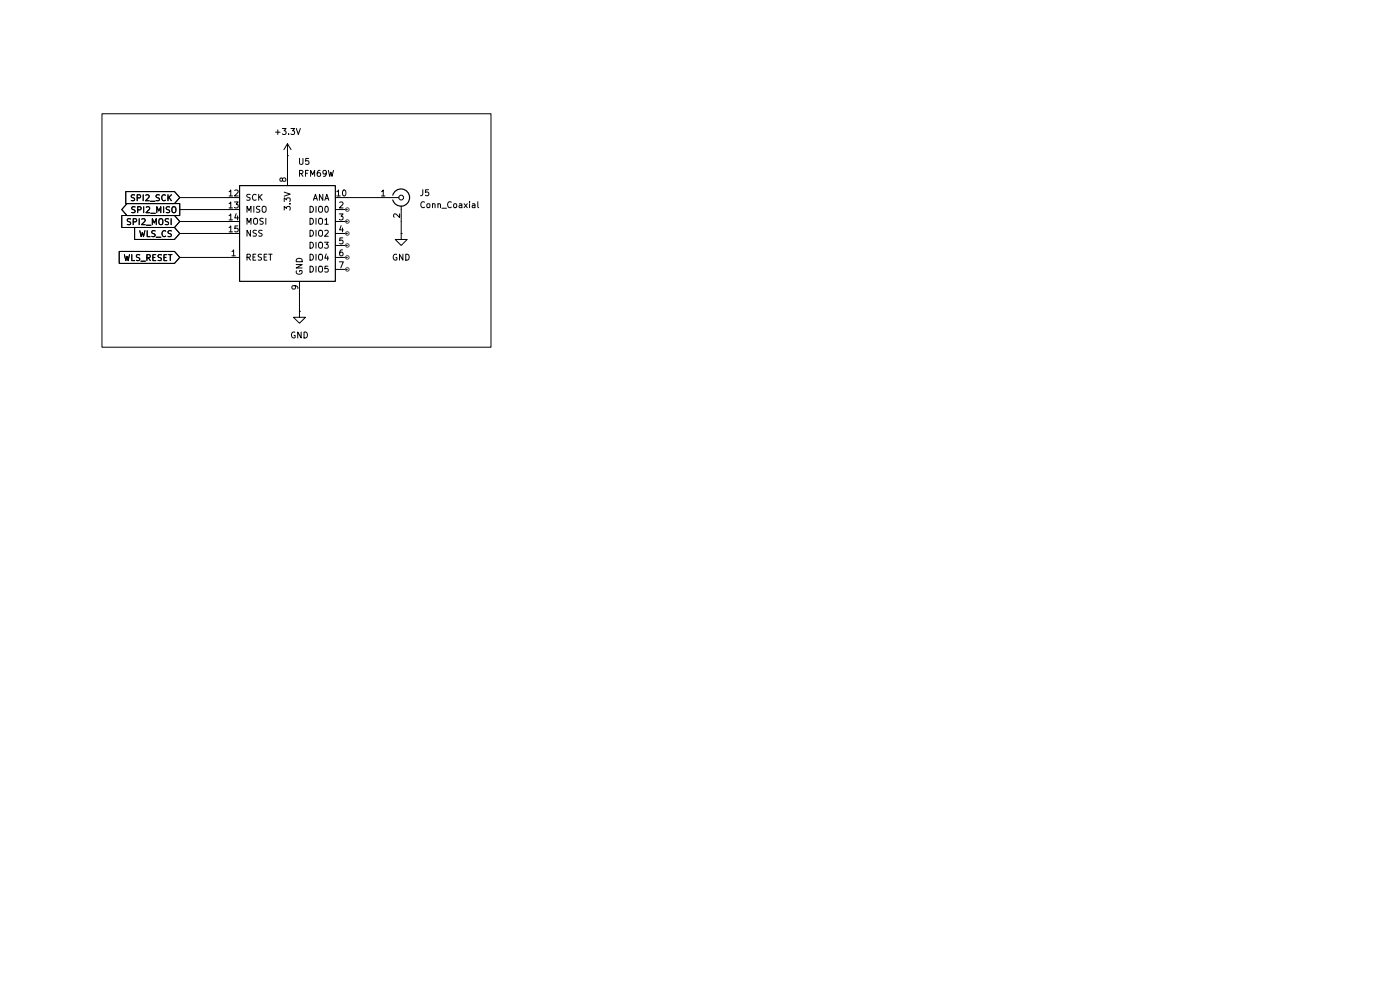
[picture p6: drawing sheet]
(kicad_sch
 (version 20250114)
 (generator "eeschema")
 (generator_version "9.0")
 (paper "A4")
 (lib_symbols
  (symbol "Connector:Conn_Coaxial"
   (pin_names
    (offset 1.016) (hide yes)) (exclude_from_sim no) (in_bom yes) (on_board yes)
   (property "Reference" "J" (at 0.254 3.048 0) (effects (font (size 1.27 1.27))))
   (property "Value" "Conn_Coaxial" (at 2.921 0 90) (effects (font (size 1.27 1.27))))
   (property "Footprint" "" (at 0 0 0) (effects (font (size 1.27 1.27)) (hide yes)))
   (property "Datasheet" "~" (at 0 0 0) (effects (font (size 1.27 1.27)) (hide yes)))
   (property "Description" "coaxial connector (BNC, SMA, SMB, SMC, Cinch/RCA, LEMO, ...)" (at 0 0 0) (effects (font (size 1.27 1.27)) (hide yes)))
   (symbol "Conn_Coaxial_0_1"
    (polyline (pts (xy -2.54 0) (xy -0.508 0)) (stroke (width 0) (type default)) (fill (type none)))
    (arc (start 1.778 0) (mid 0.222 -1.8079) (end -1.778 -0.508) (stroke (width 0.254) (type default)) (fill (type none)))
    (arc (start -1.778 0.508) (mid 0.2221 1.8084) (end 1.778 0) (stroke (width 0.254) (type default)) (fill (type none)))
    (circle (center 0 0) (radius 0.508) (stroke (width 0.2032) (type default)) (fill (type none)))
    (polyline (pts (xy 0 -2.54) (xy 0 -1.778)) (stroke (width 0) (type default)) (fill (type none))))
   (symbol "Conn_Coaxial_1_1"
    (pin passive line (at -5.08 0 0) (length 2.54) (name "In" (effects (font (size 1.27 1.27)))) (number "1" (effects (font (size 1.27 1.27)))))
    (pin passive line (at 0 -5.08 90) (length 2.54) (name "Ext" (effects (font (size 1.27 1.27)))) (number "2" (effects (font (size 1.27 1.27))))))
   (embedded_fonts no))
  (symbol "RF_Module:RFM69W"
   (pin_names
    (offset 1.016)) (exclude_from_sim no) (in_bom yes) (on_board yes)
   (property "Reference" "U" (at -3.81 11.43 0) (effects (font (size 1.27 1.27))))
   (property "Value" "RFM69W" (at -7.62 13.97 0) (effects (font (size 1.27 1.27))))
   (property "Footprint" "RF_Module:HOPERF_RFM69HW" (at 0 -15.24 0) (effects (font (size 1.27 1.27)) (hide yes)))
   (property "Datasheet" "https://www.hoperf.com/data/upload/portal/20181127/5bfcbe34756e1.pdf" (at 0 -7.62 0) (effects (font (size 1.27 1.27)) (hide yes)))
   (property "Description" "ISM Radio Transceiver Module, SPI interface" (at 0 0 0) (effects (font (size 1.27 1.27)) (hide yes)))
   (symbol "RFM69W_0_1"
    (rectangle (start -10.16 10.16) (end 10.16 -10.16) (stroke (width 0.254) (type default)) (fill (type background))))
   (symbol "RFM69W_1_1"
    (pin input line (at -12.7 7.62 0) (length 2.54) (name "SCK" (effects (font (size 1.27 1.27)))) (number "12" (effects (font (size 1.27 1.27)))))
    (pin output line (at -12.7 5.08 0) (length 2.54) (name "MISO" (effects (font (size 1.27 1.27)))) (number "13" (effects (font (size 1.27 1.27)))))
    (pin input line (at -12.7 2.54 0) (length 2.54) (name "MOSI" (effects (font (size 1.27 1.27)))) (number "14" (effects (font (size 1.27 1.27)))))
    (pin input line (at -12.7 0 0) (length 2.54) (name "NSS" (effects (font (size 1.27 1.27)))) (number "15" (effects (font (size 1.27 1.27)))))
    (pin input line (at -12.7 -5.08 0) (length 2.54) (name "RESET" (effects (font (size 1.27 1.27)))) (number "1" (effects (font (size 1.27 1.27)))))
    (pin no_connect line (at -2.54 -10.16 90) (length 2.54) (hide yes) (name "NC" (effects (font (size 1.27 1.27)))) (number "16" (effects (font (size 1.27 1.27)))))
    (pin power_in line (at 0 12.7 270) (length 2.54) (name "3.3V" (effects (font (size 1.27 1.27)))) (number "8" (effects (font (size 1.27 1.27)))))
    (pin passive line (at 2.54 -12.7 90) (length 2.54) (hide yes) (name "GND" (effects (font (size 1.27 1.27)))) (number "11" (effects (font (size 1.27 1.27)))))
    (pin power_in line (at 2.54 -12.7 90) (length 2.54) (name "GND" (effects (font (size 1.27 1.27)))) (number "9" (effects (font (size 1.27 1.27)))))
    (pin output line (at 12.7 7.62 180) (length 2.54) (name "ANA" (effects (font (size 1.27 1.27)))) (number "10" (effects (font (size 1.27 1.27)))))
    (pin bidirectional line (at 12.7 5.08 180) (length 2.54) (name "DIO0" (effects (font (size 1.27 1.27)))) (number "2" (effects (font (size 1.27 1.27)))))
    (pin bidirectional line (at 12.7 2.54 180) (length 2.54) (name "DIO1" (effects (font (size 1.27 1.27)))) (number "3" (effects (font (size 1.27 1.27)))))
    (pin bidirectional line (at 12.7 0 180) (length 2.54) (name "DIO2" (effects (font (size 1.27 1.27)))) (number "4" (effects (font (size 1.27 1.27)))))
    (pin bidirectional line (at 12.7 -2.54 180) (length 2.54) (name "DIO3" (effects (font (size 1.27 1.27)))) (number "5" (effects (font (size 1.27 1.27)))))
    (pin bidirectional line (at 12.7 -5.08 180) (length 2.54) (name "DIO4" (effects (font (size 1.27 1.27)))) (number "6" (effects (font (size 1.27 1.27)))))
    (pin bidirectional line (at 12.7 -7.62 180) (length 2.54) (name "DIO5" (effects (font (size 1.27 1.27)))) (number "7" (effects (font (size 1.27 1.27))))))
   (embedded_fonts no))
  (symbol "power:+3.3V"
   (power)
   (pin_numbers (hide yes))
   (pin_names
    (offset 0) (hide yes)) (exclude_from_sim no) (in_bom yes) (on_board yes)
   (property "Reference" "#PWR" (at 0 -3.81 0) (effects (font (size 1.27 1.27)) (hide yes)))
   (property "Value" "+3.3V" (at 0 3.556 0) (effects (font (size 1.27 1.27))))
   (property "Footprint" "" (at 0 0 0) (effects (font (size 1.27 1.27)) (hide yes)))
   (property "Datasheet" "" (at 0 0 0) (effects (font (size 1.27 1.27)) (hide yes)))
   (property "Description" "Power symbol creates a global label with name \"+3.3V\"" (at 0 0 0) (effects (font (size 1.27 1.27)) (hide yes)))
   (symbol "+3.3V_0_1"
    (polyline (pts (xy -0.762 1.27) (xy 0 2.54)) (stroke (width 0) (type default)) (fill (type none)))
    (polyline (pts (xy 0 2.54) (xy 0.762 1.27)) (stroke (width 0) (type default)) (fill (type none)))
    (polyline (pts (xy 0 0) (xy 0 2.54)) (stroke (width 0) (type default)) (fill (type none))))
   (symbol "+3.3V_1_1"
    (pin power_in line (at 0 0 90) (length 0) (name "~" (effects (font (size 1.27 1.27)))) (number "1" (effects (font (size 1.27 1.27))))))
   (embedded_fonts no))
  (symbol "power:GND"
   (power)
   (pin_numbers (hide yes))
   (pin_names
    (offset 0) (hide yes)) (exclude_from_sim no) (in_bom yes) (on_board yes)
   (property "Reference" "#PWR" (at 0 -6.35 0) (effects (font (size 1.27 1.27)) (hide yes)))
   (property "Value" "GND" (at 0 -3.81 0) (effects (font (size 1.27 1.27))))
   (property "Footprint" "" (at 0 0 0) (effects (font (size 1.27 1.27)) (hide yes)))
   (property "Datasheet" "" (at 0 0 0) (effects (font (size 1.27 1.27)) (hide yes)))
   (property "Description" "Power symbol creates a global label with name \"GND\" , ground" (at 0 0 0) (effects (font (size 1.27 1.27)) (hide yes)))
   (symbol "GND_0_1"
    (polyline (pts (xy 0 0) (xy 0 -1.27) (xy 1.27 -1.27) (xy 0 -2.54) (xy -1.27 -1.27) (xy 0 -1.27)) (stroke (width 0) (type default)) (fill (type none))))
   (symbol "GND_1_1"
    (pin power_in line (at 0 0 270) (length 0) (name "~" (effects (font (size 1.27 1.27)))) (number "1" (effects (font (size 1.27 1.27))))))
   (embedded_fonts no)))
 (rectangle
  (start 21.59 24.13)
  (end 104.14 73.66)
  (stroke (width 0) (type default))
  (fill (type none)))
 (wire
  (pts (xy 63.5 62.23) (xy 63.5 66.04))
  (stroke (width 0) (type default)))
 (wire
  (pts (xy 38.1 46.99) (xy 48.26 46.99))
  (stroke (width 0) (type default)))
 (wire
  (pts (xy 85.09 46.99) (xy 85.09 49.53))
  (stroke (width 0) (type default)))
 (wire
  (pts (xy 38.1 44.45) (xy 48.26 44.45))
  (stroke (width 0) (type default)))
 (wire
  (pts (xy 38.1 41.91) (xy 48.26 41.91))
  (stroke (width 0) (type default)))
 (wire
  (pts (xy 73.66 41.91) (xy 80.01 41.91))
  (stroke (width 0) (type default)))
 (wire
  (pts (xy 60.96 33.02) (xy 60.96 36.83))
  (stroke (width 0) (type default)))
 (wire
  (pts (xy 38.1 49.53) (xy 48.26 49.53))
  (stroke (width 0) (type default)))
 (wire
  (pts (xy 38.1 54.61) (xy 48.26 54.61))
  (stroke (width 0) (type default)))
 (global_label "SPI2_MOSI"
  (shape input)
  (at 38.1 46.99 180)
  (fields_autoplaced yes)
  (effects (font (size 1.27 1.27)) (justify right))
  (property "Intersheetrefs" "${INTERSHEET_REFS}" (at 25.2572 46.99 0) (effects (font (size 1.27 1.27)) (justify right) (hide yes))))
 (global_label "WLS_CS"
  (shape input)
  (at 38.1 49.53 180)
  (fields_autoplaced yes)
  (effects (font (size 1.27 1.27)) (justify right))
  (property "Intersheetrefs" "${INTERSHEET_REFS}" (at 27.9787 49.53 0) (effects (font (size 1.27 1.27)) (justify right) (hide yes))))
 (global_label "SPI2_SCK"
  (shape input)
  (at 38.1 41.91 180)
  (fields_autoplaced yes)
  (effects (font (size 1.27 1.27)) (justify right))
  (property "Intersheetrefs" "${INTERSHEET_REFS}" (at 26.1039 41.91 0) (effects (font (size 1.27 1.27)) (justify right) (hide yes))))
 (global_label "SPI2_MISO"
  (shape output)
  (at 38.1 44.45 180)
  (fields_autoplaced yes)
  (effects (font (size 1.27 1.27)) (justify right))
  (property "Intersheetrefs" "${INTERSHEET_REFS}" (at 25.2572 44.45 0) (effects (font (size 1.27 1.27)) (justify right) (hide yes))))
 (global_label "WLS_RESET"
  (shape input)
  (at 38.1 54.61 180)
  (fields_autoplaced yes)
  (effects (font (size 1.27 1.27)) (justify right))
  (property "Intersheetrefs" "${INTERSHEET_REFS}" (at 24.7131 54.61 0) (effects (font (size 1.27 1.27)) (justify right) (hide yes))))
 (symbol
  (lib_id "Connector:Conn_Coaxial")
  (at 85.09 41.91 0)
  (unit 1)
  (exclude_from_sim no)
  (in_bom yes)
  (on_board yes)
  (dnp no)
  (fields_autoplaced yes)
  (property "Reference" "J5" (at 88.9 40.9331 0) (effects (font (size 1.27 1.27)) (justify left)))
  (property "Value" "Conn_Coaxial" (at 88.9 43.4731 0) (effects (font (size 1.27 1.27)) (justify left)))
  (property "Footprint" "Private_library:ADAMTECH_RF2-143-T-17-50-G" (at 85.09 41.91 0) (effects (font (size 1.27 1.27)) (hide yes)))
  (property "Datasheet" "~" (at 85.09 41.91 0) (effects (font (size 1.27 1.27)) (hide yes)))
  (property "Description" "coaxial connector (BNC, SMA, SMB, SMC, Cinch/RCA, LEMO, ...)" (at 85.09 41.91 0) (effects (font (size 1.27 1.27)) (hide yes)))
  (pin "1")
  (pin "2"))
 (symbol
  (lib_id "power:GND")
  (at 63.5 66.04 0)
  (unit 1)
  (exclude_from_sim no)
  (in_bom yes)
  (on_board yes)
  (dnp no)
  (fields_autoplaced yes)
  (property "Reference" "#PWR038" (at 63.5 72.39 0) (effects (font (size 1.27 1.27)) (hide yes)))
  (property "Value" "GND" (at 63.5 71.12 0) (effects (font (size 1.27 1.27))))
  (property "Footprint" "" (at 63.5 66.04 0) (effects (font (size 1.27 1.27)) (hide yes)))
  (property "Datasheet" "" (at 63.5 66.04 0) (effects (font (size 1.27 1.27)) (hide yes)))
  (property "Description" "Power symbol creates a global label with name \"GND\" , ground" (at 63.5 66.04 0) (effects (font (size 1.27 1.27)) (hide yes)))
  (pin "1"))
 (symbol
  (lib_id "power:GND")
  (at 85.09 49.53 0)
  (unit 1)
  (exclude_from_sim no)
  (in_bom yes)
  (on_board yes)
  (dnp no)
  (fields_autoplaced yes)
  (property "Reference" "#PWR036" (at 85.09 55.88 0) (effects (font (size 1.27 1.27)) (hide yes)))
  (property "Value" "GND" (at 85.09 54.61 0) (effects (font (size 1.27 1.27))))
  (property "Footprint" "" (at 85.09 49.53 0) (effects (font (size 1.27 1.27)) (hide yes)))
  (property "Datasheet" "" (at 85.09 49.53 0) (effects (font (size 1.27 1.27)) (hide yes)))
  (property "Description" "Power symbol creates a global label with name \"GND\" , ground" (at 85.09 49.53 0) (effects (font (size 1.27 1.27)) (hide yes)))
  (pin "1"))
 (symbol
  (lib_id "RF_Module:RFM69W")
  (at 60.96 49.53 0)
  (unit 1)
  (exclude_from_sim no)
  (in_bom yes)
  (on_board yes)
  (dnp no)
  (fields_autoplaced yes)
  (property "Reference" "U5" (at 63.1033 34.29 0) (effects (font (size 1.27 1.27)) (justify left)))
  (property "Value" "RFM69W" (at 63.1033 36.83 0) (effects (font (size 1.27 1.27)) (justify left)))
  (property "Footprint" "RF_Module:HOPERF_RFM69HW" (at 60.96 64.77 0) (effects (font (size 1.27 1.27)) (hide yes)))
  (property "Datasheet" "https://www.hoperf.com/data/upload/portal/20181127/5bfcbe34756e1.pdf" (at 60.96 57.15 0) (effects (font (size 1.27 1.27)) (hide yes)))
  (property "Description" "ISM Radio Transceiver Module, SPI interface" (at 60.96 49.53 0) (effects (font (size 1.27 1.27)) (hide yes)))
  (pin "3")
  (pin "11")
  (pin "15")
  (pin "1")
  (pin "7")
  (pin "14")
  (pin "13")
  (pin "12")
  (pin "4")
  (pin "9")
  (pin "5")
  (pin "10")
  (pin "2")
  (pin "6")
  (pin "16")
  (pin "8"))
 (symbol
  (lib_id "power:+3.3V")
  (at 60.96 33.02 0)
  (unit 1)
  (exclude_from_sim no)
  (in_bom yes)
  (on_board yes)
  (dnp no)
  (fields_autoplaced yes)
  (property "Reference" "#PWR037" (at 60.96 36.83 0) (effects (font (size 1.27 1.27)) (hide yes)))
  (property "Value" "+3.3V" (at 60.96 27.94 0) (effects (font (size 1.27 1.27))))
  (property "Footprint" "" (at 60.96 33.02 0) (effects (font (size 1.27 1.27)) (hide yes)))
  (property "Datasheet" "" (at 60.96 33.02 0) (effects (font (size 1.27 1.27)) (hide yes)))
  (property "Description" "Power symbol creates a global label with name \"+3.3V\"" (at 60.96 33.02 0) (effects (font (size 1.27 1.27)) (hide yes)))
  (pin "1")))
